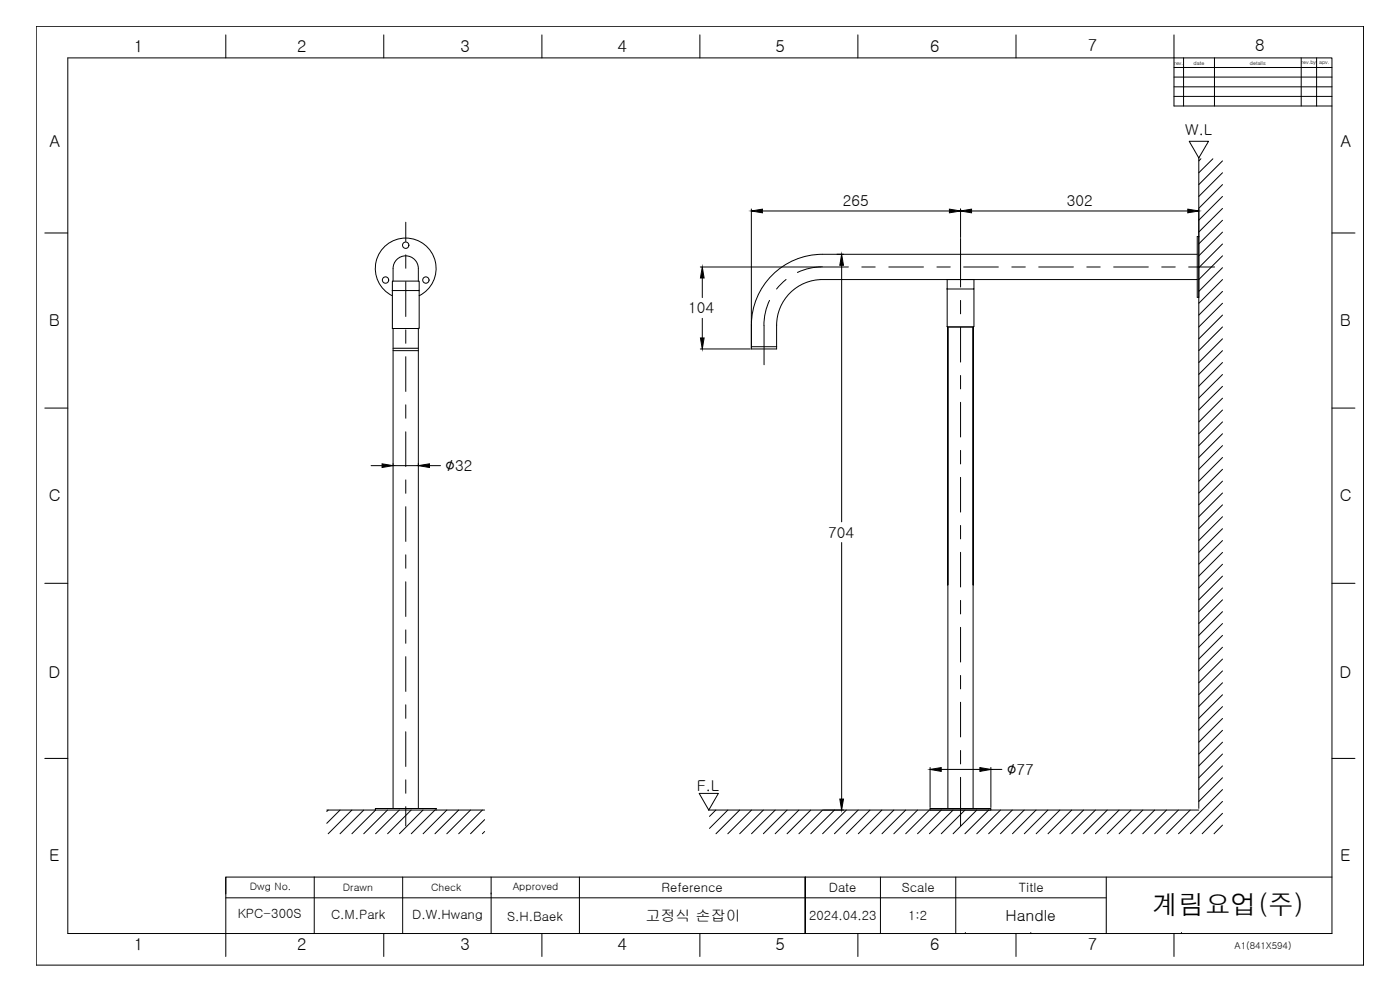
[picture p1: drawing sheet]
<svg xmlns="http://www.w3.org/2000/svg" width="420mm" height="297mm" viewBox="0 0 420 297" stroke-linecap="round" stroke-linejoin="round" font-family="sans-serif">
<!-- layer: FORM -->
<g fill="none" stroke="#000" stroke-width=".3">
<path d="M10.9 7.9h398.3v281.7h-398.3zM20.3 17.4h379.4v262.7h-379.4zM67.8 10.5v6.9M115.2 10.5v6.9M162.6 10.5v6.9M210 10.5v6.9M257.5 10.5v6.9M304.9 10.5v6.9M352.3 10.5v21.3h47.4M355.2 17.4v14.4M364.5 17.4v14.4M390.5 17.4v14.4"/>
<path d="M395.1 17.4v14.4M352.3 20.2h47.4M352.3 23.1h47.4M352.3 26h47.4M352.3 28.9h47.4M13.4 69.9h6.9M359.3 71h.5M399.7 69.9h6.9M13.4 122.4h6.9M399.7 122.4h6.9M13.4 175h6.9M399.7 175h6.9"/>
<path d="M13.4 227.6h6.9M399.7 227.6h6.9M67.8 263.2v5M67.8 269.4h264.2M94.3 263.2h-26.5v23.8M94.3 263.2h305.4M94.3 263.2v16.9M120.8 263.2v16.9M147.4 263.2v16.9M173.9 263.2v16.9M241.7 263.2v16.9v-16.9M241.7 263.2v16.9"/>
<path d="M264.2 263.2v16.9M286.8 263.2v16.9M332 263.2v16.9M115.2 280.1v6.9M162.6 280.1v6.9M210 280.1v6.9M257.5 280.1v6.9M289.7 280.1h.1M304.9 280.1v6.9M309.4 280.1h.1M352.3 280.1v6.9M354.6 280.1h.1"/>
</g>
<!-- layer: TEXT -->
<path d="M147.4 268.2h.1" fill="none" stroke="#000" stroke-width=".3"/>
<!-- layer: 0 -->
<g fill="none" stroke="#000" stroke-width=".3">
<path d="M121.8 66.7v5.7M121.8 76.5v4M288.3 71.6v14.5M359.3 76.3h-112.5a21.3 21.3 0 0 0-21.3 21.3v7.1h7.6a28.1 28.1 0 0 1 .7-11.4 13.7 13.7 0 0 1 13-9.4h112.5M359.3 71v18.2h.5v-18.2M117.7 87.1v.2M117.7 98.4l.1 .1M117.7 88.7a9.1 9.1 0 0 1-3.1-13.9 9.1 9.1 0 0 1 14.3 0 9.1 9.1 0 0 1-3.1 13.9M117.8 87.1v-2.8h8v2.8M117.8 87.3v11.1M117.8 98.6h7.9M117.8 87.2h7.9"/>
<path d="M118 84.3v-3.7a3.8 3.8 0 0 1 3.8-3.8 3.8 3.8 0 0 1 3.7 3.8v3.7M118 98.6v144M121.8 84.5v10.5M121.8 99v4M125.5 98.6v144M125.7 87.2l.1 .1M125.8 87.1l-.1 .1M125.8 98.4l-.1 .1M125.8 87.3v11.1M230.9 90.1a17.5 17.5 0 0 0-1.6 7.5v11.8M235.9 83.9l-2.8 2.8M246.8 80.1a17.5 17.5 0 0 0-7.5 1.6"/>
<path d="M246.8 80.1h7.8M258.6 80.1h4.1M266.7 80.1h10.4M281.2 80.1h4M284.2 86.6l.1 .1M284.2 98l.1 .1M284.3 83.9v2.7M284.3 86.8v11.2M284.3 86.7l-.1 .1M284.3 86.7l8 .1M284.3 98.1h7.9M288.3 90.1v4.1"/>
<path d="M288.3 98.2v10.4M289.2 80.1h10.4M292.3 86.6l-.2 .1M292.3 98l-.2 .1M292.3 83.9v2.7M292.3 86.8v11.2M303.6 80.1h4.1M311.7 80.1h10.4M326.2 80.1h4M334.2 80.1h10.4M348.6 80.1h4.1M356.7 80.1h7.8"/>
<path d="M118 105.2h7.5M118 104.5h7.5M121.8 107v10.4M225.5 104h7.6M288.3 112.7v4M121.8 121.5v4M121.8 129.6v10.4M288.3 120.7v10.4M288.3 135.1v4.1M121.8 144v4M121.8 152v10.4M288.3 143.2v10.4"/>
<path d="M288.3 157.7v4M121.8 166.5v4M121.8 174.6v10.4M284.5 175.5v-77.4v144.5M288.3 165.7v10.4M292 175.5v-77.4v144.5M121.8 189v4M121.8 197v10.4M288.3 180.1v4.1M288.3 188.2v10.4M121.8 211.5v4M121.8 219.6v10.4"/>
<path d="M288.3 202.7v4M288.3 210.7v10.4M121.8 234v4M288.3 225.2v4M288.3 233.2v14.6M112.6 242.6h18.3v.4h-18.3zM121.8 242v5.8M279.1 242.6h18.3v.4h-18.3z"/>
<circle cx="121.8" cy="73.6" r=".95"/>
<circle cx="115.7" cy="84" r=".95"/>
<circle cx="127.8" cy="84" r=".95"/>
</g>
<!-- layer: HATCH -->
<g fill="none" stroke="#000" stroke-width=".3">
<path d="M360.4 47.6l-.6 .7M364 47.6l-4.2 4.2M366.9 48.3l-7.1 7.1M366.9 51.8l-7.1 7.1M366.9 55.4l-7.1 7.1M366.9 58.9l-7.1 7.2M366.9 62.5l-7.1 7.1M366.9 66.1l-7.1 7.1M366.9 69.7l-7.1 7.1M366.9 73.2l-7.1 7.1M366.9 76.8l-7.1 7.1M366.9 80.3l-7.1 7.1"/>
<path d="M366.9 83.9l-7.1 7.1M366.9 87.4l-7.1 7.1M366.9 91l-7.1 7.1M366.9 94.5l-7.1 7.2M366.9 98.1l-7.1 7.1M366.9 101.7l-7.1 7.1M366.9 105.2l-7.1 7.1M366.9 108.8l-7.1 7.1M366.9 112.4l-7.1 7M366.9 115.9l-7.1 7.1M366.9 119.5l-7.1 7.1M366.9 123l-7.1 7.1"/>
<path d="M366.9 126.6l-7.1 7.1M366.9 130.1l-7.1 7.2M366.9 133.7l-7.1 7.1M366.9 137.3l-7.1 7.1M366.9 140.8l-7.1 7.1M366.9 144.4l-7.1 7.1M366.9 147.9l-7.1 7.1M366.9 151.5l-7.1 7.1M366.9 155l-7.1 7.2M366.9 158.6l-7.1 7.1M366.9 162.2l-7.1 7.1M366.9 165.7l-7.1 7.2"/>
<path d="M366.9 169.3l-7.1 7.1M366.9 172.9l-7.1 7.1M366.9 176.4l-7.1 7.1M366.9 180l-7.1 7.1M366.9 183.5l-7.1 7.1M366.9 187.1l-7.1 7.1M366.9 190.6l-7.1 7.2M366.9 194.2l-7.1 7.1M366.9 197.8l-7.1 7.1M366.9 201.3l-7.1 7.1M366.9 204.9l-7.1 7.1M366.9 208.5l-7.1 7"/>
<path d="M366.9 212l-7.1 7.1M366.9 215.6l-7.1 7.1M366.9 219.1l-7.1 7.1M366.9 222.7l-7.1 7.1M366.9 226.2l-7.1 7.2M366.9 229.8l-7.1 7.1M366.9 233.4l-7.1 7.1M366.9 236.9l-13.2 13.3M98.5 243l-.4 .5M102.1 243l-4 4M105.6 243l-7.1 7.2M109.2 243l-7.1 7.2"/>
<path d="M112.7 243l-7.1 7.2M116.3 243l-7.1 7.2M119.8 243l-7.1 7.2M123.4 243l-7.1 7.2M126.9 243l-7 7.2M130.5 243l-7.1 7.2M134.1 243l-7.1 7.2M137.7 243l-7.2 7.2M141.2 243l-7.1 7.2M144.8 243l-7.1 7.2M145.4 245.9l-4.2 4.3M145.4 249.5l-.6 .7"/>
<path d="M214.8 243l-1.9 2M218.4 243l-5.5 5.6M222 243l-7.1 7.2M225.5 243l-7.1 7.2M229.1 243l-7.1 7.2M232.6 243l-7.1 7.2M236.2 243l-7.1 7.2M239.8 243l-7.2 7.2M243.3 243l-7.1 7.2M246.9 243l-7.1 7.2M250.4 243l-7.1 7.2M254 243l-7.1 7.2"/>
<path d="M257.5 243l-7.1 7.2M261.1 243l-7.1 7.2M264.7 243l-7.1 7.2M268.3 243l-7.2 7.2M271.8 243l-7.1 7.2M275.4 243l-7.1 7.2M278.9 243l-7.1 7.2M282.5 243l-7.1 7.2M286 243l-7.1 7.2M289.6 243l-7.1 7.2M293.1 243l-7.1 7.2M296.7 243l-7.1 7.2"/>
<path d="M300.3 243l-7.2 7.2M303.8 243l-7.1 7.2M307.4 243l-7.1 7.2M310.9 243l-7 7.2M314.5 243l-7.1 7.2M318.1 243l-7.1 7.2M321.6 243l-7.1 7.2M325.2 243l-7.1 7.2M328.7 243l-7.1 7.2M332.3 243l-7.1 7.2M335.9 243l-7.2 7.2M339.4 243l-7.1 7.2"/>
<path d="M343 243l-7.1 7.2M346.5 243l-7.1 7.2M350.1 243l-7.1 7.2M353.6 243l-7.1 7.2M357.2 243l-7.1 7.2M366.9 240.5l-9.7 9.7M366.9 244l-6.1 6.2M366.9 247.6l-2.6 2.6"/>
</g>
<!-- layer: W.L -->
<path d="M356.9 42.4h5.8l-2.9 5zM359.8 47.4v195.1M209.8 238.1h5.8l-2.9 4.9zM98.1 243h14.5M130.9 243h14.5M212.7 243h147.1" fill="none" stroke="#000" stroke-width=".3"/>
<!-- layer: DIM -->
<g fill="none" stroke="#000" stroke-width=".3">
<path d="M225.5 62.7v41.7M228.8 63.3h56.1M251.2 76.3h2M252.6 79.6v77M288.3 62.7v8.6M291.6 63.3h64.9M359.8 62.7v8.4M210.2 80.1h36.3M210.8 83.4v5.9M210.8 95.5v5.9M210.2 104.7h15M111.4 139.7h3.3"/>
<path d="M118 139.1v.3M118 139.7h7.5M125.5 139.1v.3M128.9 139.7h3.3M252.6 162.8v76.9M279.1 230.3v12M282.5 230.9h11.6M297.4 230.3v12M297.4 230.9h3.3M247.1 243h6.1"/>
</g>
<path d="M225.5 63.3l3.3-.5v1.1zM252.6 76.3l.5 3.3h-1.1zM284.9 62.8l3.4 .5-3.4 .6zM288.3 63.3l3.3-.5v1.1zM356.5 62.8l3.3 .5-3.3 .6zM210.8 80.1l.5 3.3h-1.1zM210.2 101.4h1.1l-.5 3.3zM114.7 139.2l3.3 .5-3.3 .6zM125.5 139.7l3.4-.5v1.1zM252 239.7h1.1l-.5 3.3zM279.1 230.9l3.4-.6v1.2zM294.1 230.3l3.3 .6-3.3 .6z" fill="#000" stroke="#000" stroke-width=".3"/>
<text font-size="7.9" x="345.8" y="274.2">계림요업(주)</text>
<g font-size="5.1">
<text x="133.6" y="141.3">∅</text>
<text x="302.1" y="232.5">∅</text>
</g>
<g font-size="4.9">
<text x="40.2" y="15.6">1</text>
<text x="89.2" y="15.7">2</text>
<text x="138.2" y="15.6">3</text>
<text x="185.3" y="15.6">4</text>
<text x="232.7" y="15.6">5</text>
<text x="279.2" y="15.6">6</text>
<text x="326.5" y="15.4">7</text>
<text x="376.7" y="15.4">8</text>
<text x="14.8" y="44.3">A</text>
<text x="402.3" y="44.3">A</text>
<text x="14.6" y="97.8">B</text>
<text x="402.1" y="97.8">B</text>
<text x="14.6" y="150.2">C</text>
<text x="402.1" y="150.2">C</text>
<text x="14.5" y="203.5">D</text>
<text x="402" y="203.5">D</text>
<text x="14.7" y="258.5">E</text>
<text x="402.2" y="258.5">E</text>
<text x="40.2" y="285.1">1</text>
<text x="89.2" y="285.2">2</text>
<text x="138.2" y="285.1">3</text>
<text x="185.3" y="285.1">4</text>
<text x="232.7" y="285.1">5</text>
<text x="279.2" y="285.1">6</text>
<text x="326.5" y="284.9">7</text>
</g>
<text font-size="4.6" x="301.8" y="276.4">Handle</text>
<g font-size="4.5">
<text x="355.7" y="40.6">W.L</text>
<text x="253" y="61.8">265</text>
<text x="320.2" y="61.8">302</text>
<text x="206.6" y="94">104</text>
<text x="136.6" y="141.3">32</text>
<text x="248.6" y="161.3">704</text>
<text x="305.1" y="232.5">77</text>
<text x="209.2" y="237.3">F.L</text>
<text x="193.7" y="276.4">고정식 손잡이</text>
</g>
<g font-size="3.8">
<text x="198.6" y="267.6">Reference</text>
<text x="248.7" y="267.6">Date</text>
<text x="270.6" y="267.6">Scale</text>
<text x="305.8" y="267.6">Title</text>
<text x="71.4" y="275.6">KPC-300S</text>
<text x="99.3" y="275.7">C.M.Park</text>
<text x="123.7" y="275.8">D.W.Hwang</text>
<text x="152.2" y="276.4">S.H.Baek</text>
<text x="242.8" y="276.1">2024.04.23</text>
<text x="272.5" y="276.1">1:2</text>
</g>
<g font-size="3.1">
<text x="75" y="267.2">Dwg No.</text>
<text x="102.9" y="267.3">Drawn</text>
<text x="129.4" y="267.3">Check</text>
<text x="153.9" y="267.2">Approved</text>
</g>
<text font-size="2.8" x="370.5" y="284.7">A1(841X594)</text>
<g font-size="1.6">
<text x="352.4" y="19.4">rev.</text>
<text x="358.2" y="19.4">date</text>
<text x="375.1" y="19.4">details</text>
<text x="390.6" y="19.3">rev.by</text>
<text x="395.9" y="19.3">apv.</text>
</g>
</svg>
